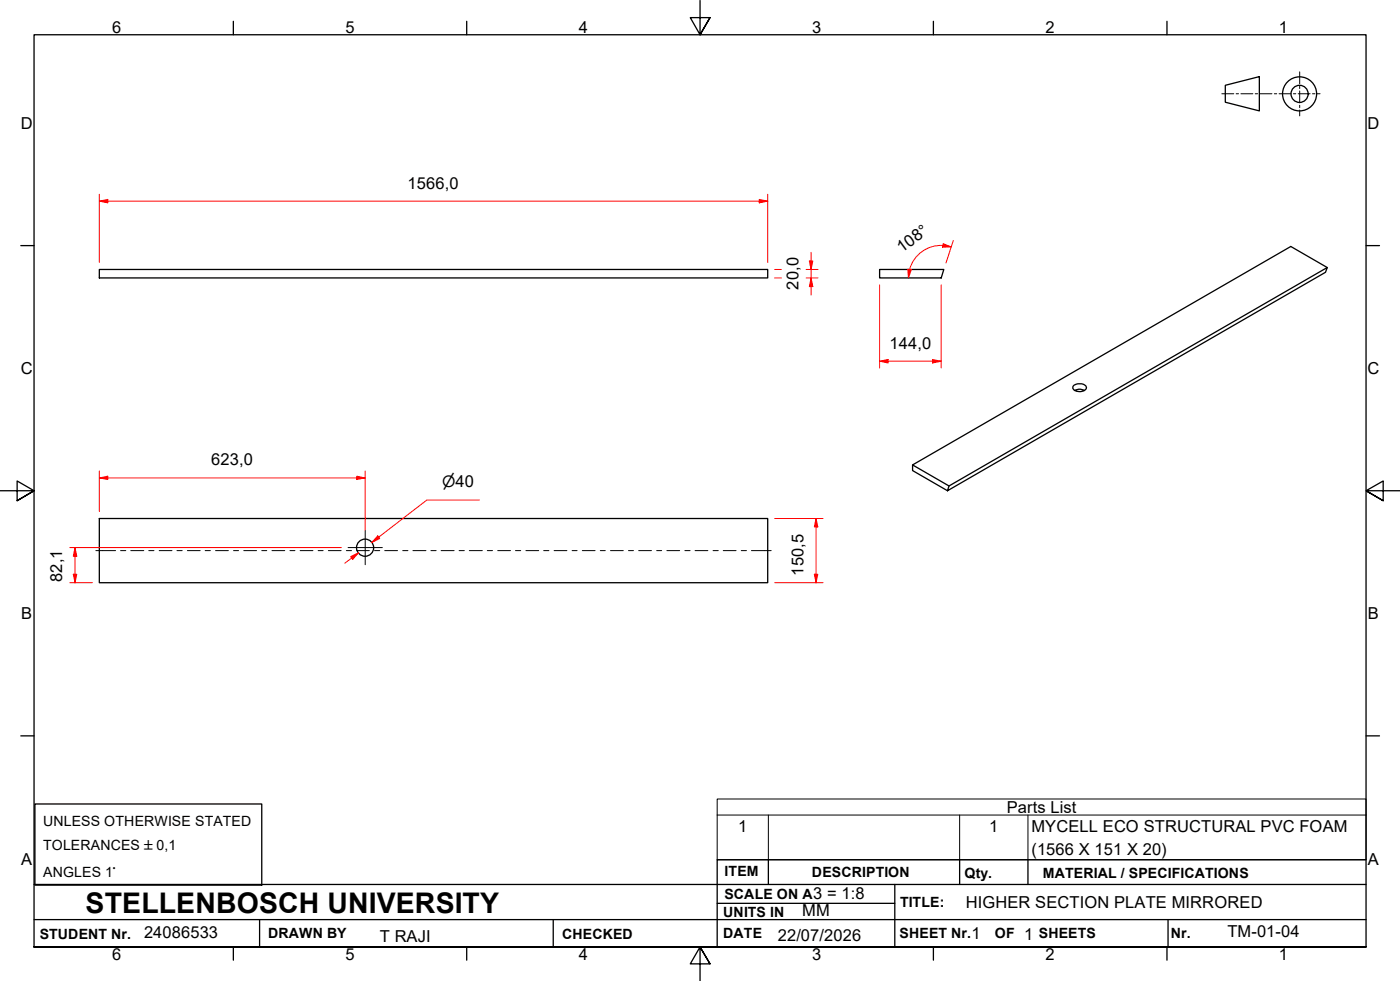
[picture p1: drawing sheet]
<svg xmlns="http://www.w3.org/2000/svg" width="410mm" height="287mm" viewBox="0 0 410 287" stroke-linecap="round" stroke-linejoin="round" font-family="sans-serif">
<!-- layer: Visible Edges(ISO) -->
<g fill="none" stroke="#000" stroke-width=".38">
<path d="M29.1 78.9h195.7v2.5h-195.7zM257.6 78.9h18.8l-.8 2.5h-18zM388.6 78.3l-10.6-6.1-110.8 63.9M314.7 114.3a2.45 2.45 0 0 0 3.4-.9 2.49 2.49 0 0 0-4-.2 .76 .76 0 0 0 .3 .9 .76 .76 0 0 0 .9 0l1.1-.2 1.1 .4M29.1 151.8h195.7v18.8h-195.7zM277.9 142.3l110.7-64-.5 1.4-110.7 64zM277.9 142.3l-10.7-6.2v1.6l10.2 6"/>
<circle cx="106.9" cy="160.3" r="2.51"/>
</g>
<!-- layer: Symbols(ISO) -->
<path d="M210 238.6v-4.7h190v4.7M210 238.6v13.1h190v-13.1M210 238.6h190M225 238.6v13.1M281 238.6v13.1M301 238.6v13.1" fill="none" stroke="#000" stroke-width=".29"/>
<!-- layer: Border_0 -->
<g fill="none" stroke="#000" stroke-width=".38">
<path d="M68.3 6.2v4M136.7 6.2v4M205 .1v10.1l-2.9-5h5.8l-2.9 5 2.9-5M273.3 6.2v4M341.7 6.2v4M6.1 71.9h3.9M400 71.9h3.9M0 143.7h10l-5-2.9v5.8l5-2.9-5 2.9M410 143.7h-10l5-2.9v5.8l-5-2.9 5 2.9M6.1 215.4h3.9M400 215.4h3.9M10 277.2v-267h390v267h-390h390"/>
<path d="M68.3 277.2v3.9M136.7 277.2v3.9M273.3 277.2v3.9M341.7 277.2v3.9M207.9 282.1l-2.9-4.9 2.9 4.9h-5.8l2.9-4.9v10"/>
</g>
<!-- layer: Sketch Geometry(ISO) -->
<g fill="none" stroke="#000" stroke-width=".38">
<path d="M358.8 25l9.9-2.6v10.1l-9.9-2.6zM10.2 235.3h66.4v23.8h-66.4zM10 258.9h390M225 251.7v7.2M262 258.9v18.3M281 251.7v7.2M301 251.7v7.2M400 251.7h-190v25.5M10 277.2h390M10 269.2h390M76 269.2v8M162 269.2v8"/>
<path d="M210 264.4h52M342 269.2v8"/>
<circle cx="380.5" cy="27.5" r="5"/>
<circle cx="380.5" cy="27.5" r="2.51"/>
</g>
<g fill="none" stroke="#000" stroke-width=".29">
<path d="M357.8 27.4h3.5M361.9 27.4h.7M363.3 27.4h3.5M367.5 27.4h.7M368.9 27.4h3.5M373.1 27.4h.7M374.5 27.4h3.5M378.7 27.4h.7M380.1 27.4h3.5M380.6 21v3.5M380.6 25.2v.7M380.6 26.6v3.5"/>
<path d="M380.6 30.8v.7M380.6 32.2v1.7M384.3 27.4h.7M385.7 27.4h.8"/>
</g>
<!-- layer: Dimensions(ISO) -->
<path d="M276 71.8l2.5 .5" fill="none" stroke="#f00" stroke-width=".29"/>
<path d="M276.2 71.3l2.3 1h-2.5z" fill="#f00"/>
<path d="M266.3 78.9l-.3 2.5M276.2 71.3l2.3 1h-2.5z" fill="none" stroke="#f00" stroke-width=".29"/>
<path d="M265.8 78.8l1 .1-.8 2.5z" fill="#f00"/>
<path d="M237.5 76.4v2.5M265.8 78.8l1 .1-.8 2.5zM276.1 71.8a9.6 9.6 0 0 0-9.8 7.1M279.1 70.4l-2.1 6.6" fill="none" stroke="#f00" stroke-width=".29"/>
<path d="M237 76.4h1l-.5 2.5z" fill="#f00"/>
<path d="M237 76.4h1l-.5 2.5zM237.5 81.4v2.5" fill="none" stroke="#f00" stroke-width=".29"/>
<path d="M237.5 81.4l.5 2.5h-1z" fill="#f00"/>
<path d="M226.8 78.9h2M236 78.9h3.5M237.5 73.9v2.5M237.5 78.9v2.5M226.8 81.4h2M236 81.4h3.5M237.5 81.4l.5 2.5h-1zM237.5 83.9v2.5M239 168.1v2.5" fill="none" stroke="#f00" stroke-width=".29"/>
<!-- layer: Centerline(ISO) -->
<g fill="none" stroke="#000" stroke-width=".29">
<path d="M28.1 161.2h5.7M35.3 161.2h1.5M38.3 161.2h3.8M43.6 161.2h1.5M46.6 161.2h3.8M51.8 161.2h1.5M54.9 161.2h3.7M60.1 161.2h1.5M63.1 161.2h3.8M68.4 161.2h1.4M71.4 161.2h3.7M76.6 161.2h1.5"/>
<path d="M79.6 161.2h3.8M84.9 161.2h1.5M87.9 161.2h3.7M93.2 161.2h1.4M96.1 161.2h3.8M101.4 161.2h1.5M104.4 161.2h3.7M109.7 161.2h1.5M112.6 161.2h3.8M117.9 161.2h1.5M120.9 161.2h3.8M126.2 161.2h1.5"/>
<path d="M129.2 161.2h3.8M134.4 161.2h1.6M137.4 161.2h3.8M142.7 161.2h1.5M145.7 161.2h3.8M150.9 161.2h1.6M154 161.2h3.7M159.2 161.2h1.5M162.2 161.2h3.8M167.5 161.2h1.5M170.5 161.2h3.7M175.8 161.2h1.4"/>
<path d="M178.8 161.2h3.7M184 161.2h1.5M187 161.2h3.8M192.3 161.2h1.4M195.3 161.2h3.7M200.5 161.2h1.6M203.5 161.2h3.8M208.8 161.2h1.5M211.8 161.2h3.7M217 161.2h1.6M220 161.2h5.8"/>
</g>
<!-- layer: Dimensions(ISO) -->
<path d="M238.4 168.1h1.1l-.5 2.5z" fill="#f00"/>
<path d="M239 151.8v2.5M238.4 168.1h1.1l-.5 2.5z" fill="none" stroke="#f00" stroke-width=".29"/>
<path d="M239 151.8l.5 2.5h-1.1z" fill="#f00"/>
<path d="M29.1 58.9h2.5M226.8 151.8h14.2M239 151.8l.5 2.5h-1.1zM239 154.3v13.8M226.8 170.6h14.2" fill="none" stroke="#f00" stroke-width=".29"/>
<path d="M29.1 58.9l2.5-.5v1z" fill="#f00"/>
<path d="M29.1 58.9l2.5-.5v1zM222.3 58.9h2.5" fill="none" stroke="#f00" stroke-width=".29"/>
<path d="M222.3 58.4l2.5 .5-2.5 .5z" fill="#f00"/>
<path d="M29.1 56.8v20M31.6 58.9h190.7M222.3 58.4l2.5 .5-2.5 .5zM224.8 56.8v20M29.1 139.9h2.5" fill="none" stroke="#f00" stroke-width=".29"/>
<path d="M29.1 139.9l2.5-.5v.9z" fill="#f00"/>
<path d="M29.1 139.9l2.5-.5v.9zM104.5 139.9h2.4" fill="none" stroke="#f00" stroke-width=".29"/>
<path d="M104.5 139.4l2.4 .5-2.4 .4z" fill="#f00"/>
<path d="M29.1 137.9v11.8M31.6 139.9h72.9M104.5 139.4l2.4 .5-2.4 .4zM106.9 137.9v17.4M22 160.3v2.5" fill="none" stroke="#f00" stroke-width=".29"/>
<!-- layer: Center Mark(ISO) -->
<path d="M106.9 155.3v10M101.9 160.3h10.1" fill="none" stroke="#000" stroke-width=".29"/>
<!-- layer: Dimensions(ISO) -->
<path d="M22 160.3l.5 2.5h-1z" fill="#f00"/>
<path d="M22 160.3l.5 2.5h-1zM22 168.1v2.5" fill="none" stroke="#f00" stroke-width=".29"/>
<path d="M21.5 168.1h1l-.5 2.5z" fill="#f00"/>
<path d="M110.9 157.2l-2 1.6M20.4 170.6h6.7M20.4 160.3h79.5M21.5 168.1h1l-.5 2.5zM22 162.8v5.3" fill="none" stroke="#f00" stroke-width=".29"/>
<path d="M110.6 156.9l.6 .7-2.3 1.2z" fill="#f00"/>
<path d="M110.6 156.9l.6 .7-2.3 1.2zM105 161.8l-2 1.5" fill="none" stroke="#f00" stroke-width=".29"/>
<path d="M102.7 163l2.3-1.2-1.7 2z" fill="#f00"/>
<path d="M257.6 105.7h2.4M140.3 146.4h-15.3l-16.1 12.4M102.7 163l2.3-1.2-1.7 2zM103 163.3l-2 1.6" fill="none" stroke="#f00" stroke-width=".29"/>
<path d="M257.6 105.7l2.4-.5v1z" fill="#f00"/>
<path d="M257.6 105.7l2.4-.5v1zM273 105.7h2.6" fill="none" stroke="#f00" stroke-width=".29"/>
<path d="M273 105.2l2.6 .5-2.6 .5z" fill="#f00"/>
<path d="M257.6 83.4v24.3M275.6 83.4v24.3M260 105.7h13M273 105.2l2.6 .5-2.6 .5z" fill="none" stroke="#f00" stroke-width=".29"/>
<text font-size="8.3" x="25.1" y="267.2">STELLENBOSCH UNIVERSITY</text>
<g font-size="4.8">
<text x="32.8" y="9.7">6</text>
<text x="101.2" y="9.7">5</text>
<text x="169.5" y="9.7">4</text>
<text x="237.8" y="9.7">3</text>
<text x="306.1" y="9.7">2</text>
<text x="374.5" y="9.7">1</text>
<text x="6.1" y="37.8">D</text>
<text x="400.4" y="37.8">D</text>
<text x="119.3" y="55.2">1566,0</text>
<text x="264" y="74.1" transform="rotate(-36 264 74.1)">108°</text>
<text x="233.8" y="84.8" transform="rotate(-90 233.8 84.8)">20,0</text>
<text x="260.5" y="102.1">144,0</text>
<text x="6.1" y="109.6">C</text>
<text x="400.4" y="109.6">C</text>
<text x="61.8" y="136.2">623,0</text>
<text x="18.2" y="170.3" transform="rotate(-90 18.2 170.3)">82,1</text>
<text x="235.3" y="168.5" transform="rotate(-90 235.3 168.5)">150,5</text>
<text x="6.2" y="181.3">B</text>
<text x="400.5" y="181.3">B</text>
<text x="294.8" y="238">Parts List</text>
<text x="216.2" y="243.6">1</text>
<text x="289.6" y="243.6">1</text>
<text x="302" y="243.7">MYCELL ECO STRUCTURAL PVC FOAM</text>
<text x="302" y="250.2">(1566 X 151 X 20)</text>
<text x="6.2" y="253.1">A</text>
<text x="400.5" y="253.1">A</text>
<text x="238.1" y="263.2">3 = 1:8</text>
<text x="234.9" y="268.2">MM</text>
<text x="282.8" y="265.7">HIGHER SECTION PLATE MIRRORED</text>
<text x="42.2" y="274.5">24086533</text>
<text x="111.2" y="275.7">T RAJI</text>
<text x="227.7" y="275.5">22/07/2026</text>
<text x="284.5" y="275">1</text>
<text x="299.9" y="275.2">1</text>
<text x="359.4" y="274.3">TM-01-04</text>
<text x="32.8" y="281.1">6</text>
<text x="101.2" y="281.1">5</text>
<text x="169.5" y="281.1">4</text>
<text x="237.8" y="281.1">3</text>
<text x="306.1" y="281.1">2</text>
<text x="374.5" y="281.1">1</text>
</g>
<text font-size="4.6" x="129.5" y="142.5">⌀40</text>
<g font-size="4.1">
<text x="12.6" y="241.7">UNLESS OTHERWISE STATED</text>
<text x="12.6" y="248.7">TOLERANCES ±0,1</text>
<text x="12.6" y="256.8">ANGLES 1°</text>
<text x="212.2" y="256.5">ITEM</text>
<text x="237.7" y="256.7">DESCRIPTION</text>
<text x="282.4" y="256.9">Qty.</text>
<text x="305.4" y="256.9">MATERIAL / SPECIFICATIONS</text>
<text x="212.1" y="263">SCALE ON A</text>
<text x="211.8" y="268.4">UNITS IN</text>
<text x="263.5" y="265.6">TITLE:</text>
<text x="11.6" y="274.8">STUDENT Nr.</text>
<text x="78.5" y="274.6">DRAWN BY</text>
<text x="164.6" y="274.8">CHECKED</text>
<text x="211.8" y="274.6">DATE</text>
<text x="263.4" y="274.6">SHEET Nr.</text>
<text x="291.3" y="274.6">OF</text>
<text x="304.2" y="274.6">SHEETS</text>
<text x="342.8" y="274.5">Nr.</text>
</g>
</svg>
